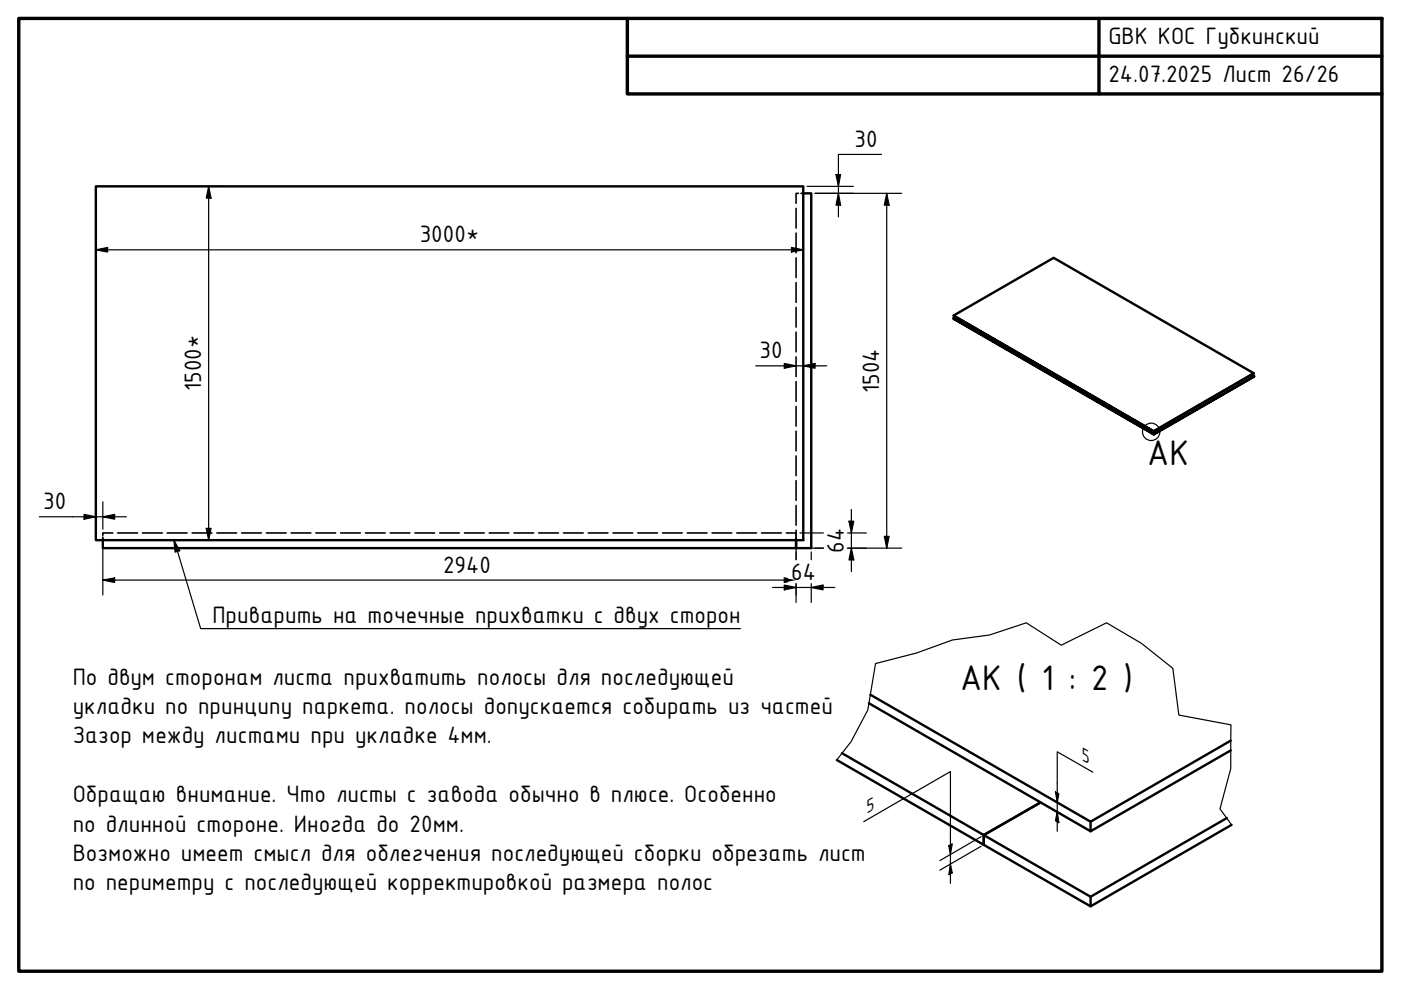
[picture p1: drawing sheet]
<svg xmlns="http://www.w3.org/2000/svg" width="297mm" height="210mm" viewBox="0 0 297 210" stroke-linecap="round" stroke-linejoin="round" font-family="sans-serif">
<!-- layer: Hidden (ISO) -->
<g fill="none" stroke="#000" stroke-width=".34">
<path d="M168.8 44.2v4.2M168.8 49.4v4.2M168.8 54.7v4.2M168.8 59.9v4.2M169.3 41h-.5v2.1M169.8 41h.5M168.8 65.2v4.2M168.8 70.4v4.2M168.8 75.7v4.2M168.8 80.9v4.2M168.8 86.2v4.2M168.8 91.4v4.2"/>
<path d="M168.8 96.7v4.2M21.8 114v.5M23.9 113h-2.1v.5M24.9 113h4.3M30.2 113h4.2M35.4 113h4.3M40.7 113h4.2M46 113h4.2M51.2 113h4.2M56.5 113h4.2M61.7 113h4.2M67 113h4.2"/>
<path d="M72.2 113h4.2M77.5 113h4.2M82.7 113h4.2M88 113h4.2M93.2 113h4.2M98.5 113h4.2M103.7 113h4.2M109 113h4.2M114.2 113h4.2M119.5 113h4.2M124.7 113h4.2M130 113h4.2"/>
<path d="M135.2 113h4.2M140.5 113h4.2M145.7 113h4.2M151 113h4.2M156.2 113h4.2M161.5 113h4.2M166.7 113h2.1v.5M168.8 112.4v2.1v-.5M168.8 101.9v4.2M168.8 107.2v4.2"/>
</g>
<!-- layer: Visible (ISO) -->
<g fill="none" stroke="#000" stroke-width=".51">
<path d="M20.3 39.5h150v75h-150zM170.3 41h1.7v75.2h-3.2v-1.7v1.7h-147v-1.7M202.1 67.5l41.6 24.1zM202.2 66.9l42.4 24.6zM202.2 66.9l21.2-12.2 42.4 24.4-21.2 12.4M202.6 67.2l-.5 .3M265.4 79.5l.5 .3M265.8 79.1l-21.2 12.3M244.2 91.2l-.5 .3M244.6 92l21.3-12.2zM244.6 92l-.9-.5 .9 .6M178.5 159.7l30.1 17.4 12-6.9-12 6.9v2l-31.2-18"/>
<path d="M184.2 149.1l47 27.1v-2M184.5 147.3l46.7 26.9 29.7-17.2M260.9 159.1l-29.7 17.1M260.1 173.5l-28.9 16.6v2.1M261.1 174.9l-29.9 17.3-22.6-13.1v-2l22.6 13"/>
</g>
<!-- layer: Break Line (ISO) -->
<path d="M177.4 161.1l3-3.8 3.6-6.7 1.6-9.9 8.8-2.3 7.5-2.7 7.9-1.1 7.8-2.5 7.4 4.7 9.6-4.7 7.4 4.3 6.7 5.3 1.2 9.9 11.1 2.1-.1 9.3-2.2 8.5 2.4 3.4" fill="none" stroke="#000" stroke-width=".25"/>
<!-- layer: Detail Boundary (ISO) -->
<circle cx="244.1" cy="91.6" r="1.84" fill="none" stroke="#000" stroke-width=".25"/>
<!-- layer: Border (ISO) -->
<path d="M4 3.9h289v202h-289zM133 3.9v16h160M133 11.9h160M233 3.9v16" fill="none" stroke="#000" stroke-width=".72"/>
<!-- layer: Dimension (ISO) -->
<g fill="none" stroke="#000" stroke-width=".25">
<path d="M21.1 39.5h26.3M44.2 39.5l.5 2.5h-1zM44.2 39.5v75M171.1 39.5h9.8M177.2 37h1l-.4 2.5zM186.9 32.7h-9.1v13.3M20.3 53l2.5-.5v.9zM20.3 53h150M20.3 40.3v15.8M167.8 52.5l2.5 .5-2.5 .4zM170.3 40.3v15.8M172.8 41h18.4"/>
<path d="M177.8 41l.4 2.5h-1zM188 41l.5 2.5h-1zM188 41v75.2M160.2 77.6h15.1M166.3 77.1l2.5 .5-2.5 .5zM170.3 77.6l2.5-.5v1zM8.3 109.6h18.5M17.8 109.1l2.5 .5-2.5 .5zM21.1 114.5h26.3M21.8 109.6l2.5-.5v1zM21.8 106.4v5.8M21.8 113.8v12.4"/>
<path d="M43.7 112h1l-.5 2.5zM168.8 113.8v4.9M169.6 113h5M169.6 116.2h5M172 117v1.7M179.7 113h4M179.7 116.2h11.5M180 110.5h1l-.5 2.5zM180.5 116.2l.5 2.5h-1zM180.5 108v13.2M187.5 113.7h1l-.5 2.5zM21.8 123l2.5-.5v1z"/>
<path d="M21.8 123h145.2M163.8 124.6h13.2M166.3 124.1l2.5 .5-2.5 .5zM167 122.7l-.7-.2v1l.7-.1M168.8 123.8v3.9M172 124.6l2.5-.5v1zM172 123.8v3.9M183.1 174.2l18.4-10.6v23.7M201.2 179.3l.7-.4-.4 2.3zM208 179.4l-8.7 5.1M208 177.4l-8.7 5.1M221.9 170.9l8.7 5"/>
<path d="M221.9 168.8l8.7 5.1M223.8 167.9l.7 .4-.3 1.9zM224.2 172.2l.3 2.2-.7-.4zM231.7 163.7l-7.5-4.3v16.8M201.5 183.2l.4 1.9-.7 .3z"/>
</g>
<g fill="#000">
<path d="M177.2 37h1l-.4 2.5zM20.3 53l2.5-.5v.9zM44.2 39.5l.5 2.5h-1zM167.8 52.5l2.5 .5-2.5 .4zM177.8 41l.4 2.5h-1zM188 41l.5 2.5h-1zM166.3 77.1l2.5 .5-2.5 .5zM170.3 77.6l2.5-.5v1zM17.8 109.1l2.5 .5-2.5 .5zM21.8 109.6l2.5-.5v1zM43.7 112h1l-.5 2.5zM180 110.5h1l-.5 2.5z"/>
<path d="M180.5 116.2l.5 2.5h-1zM187.5 113.7h1l-.5 2.5zM21.8 123l2.5-.5v1zM166.3 124.1l2.5 .5-2.5 .5zM166.3 122.5l2.5 .5-2.5 .5zM172 124.6l2.5-.5v1zM201.2 179.3l.7-.4-.4 2.3zM223.8 167.9l.7 .4-.3 1.9zM224.2 172.2l.3 2.2-.7-.4zM201.5 183.2l.4 1.9-.7 .3z"/>
</g>
<!-- layer: Symbol (ISO) -->
<path d="M36.9 114.5l1.2 2.3-1 .3zM36.9 114.5l5.6 18.8h114.5" fill="none" stroke="#000" stroke-width=".25"/>
<path d="M36.9 114.5l1.2 2.3-1 .3z" fill="#000"/>
<g font-size="8.1">
<text x="243.2" y="98.6">AK</text>
<text x="203.5" y="146.3">AK ( 1 : 2 )</text>
</g>
<g font-size="5.4">
<text x="235" y="9.4">GBK КОС Губкинский</text>
<text x="235" y="17.4">24.07.2025 Лист 26/26</text>
<text x="181.2" y="31.1">30</text>
<text x="89" y="51.4">3000*</text>
<text x="161" y="76">30</text>
<text x="42.6" y="82.9" transform="rotate(-90 42.6 82.9)">1500*</text>
<text x="186.4" y="83.3" transform="rotate(-90 186.4 83.3)">1504</text>
<text x="9.1" y="108">30</text>
<text x="178.9" y="117.2" transform="rotate(-90 178.9 117.2)">64</text>
<text x="94" y="121.4">2940</text>
<text x="167.8" y="123">64</text>
<text x="45" y="132">Приварить на точечные прихватки с двух сторон</text>
<text x="15.4" y="145.2">По двум сторонам листа прихватить полосы для последующей</text>
<text x="15.4" y="151.4">укладки по принципу паркета. полосы допускается собирать из частей</text>
<text x="15.4" y="157.6">Зазор между листами при укладке 4мм.</text>
<text x="15.4" y="170.1">Обращаю внимание. Что листы с завода обычно в плюсе. Особенно</text>
<text x="15.4" y="176.3">по длинной стороне. Иногда до 20мм.</text>
<text x="15.4" y="182.6">Возможно имеет смысл для облегчения последующей сборки обрезать лист</text>
<text x="15.4" y="188.8">по периметру с последующей корректировкой размера полос</text>
</g>
<g font-size="4.4">
<text x="229.4" y="161.1" transform="rotate(30 229.4 161.1)">5</text>
<text x="183.7" y="172.6" transform="rotate(-30 183.7 172.6)">5</text>
</g>
</svg>
